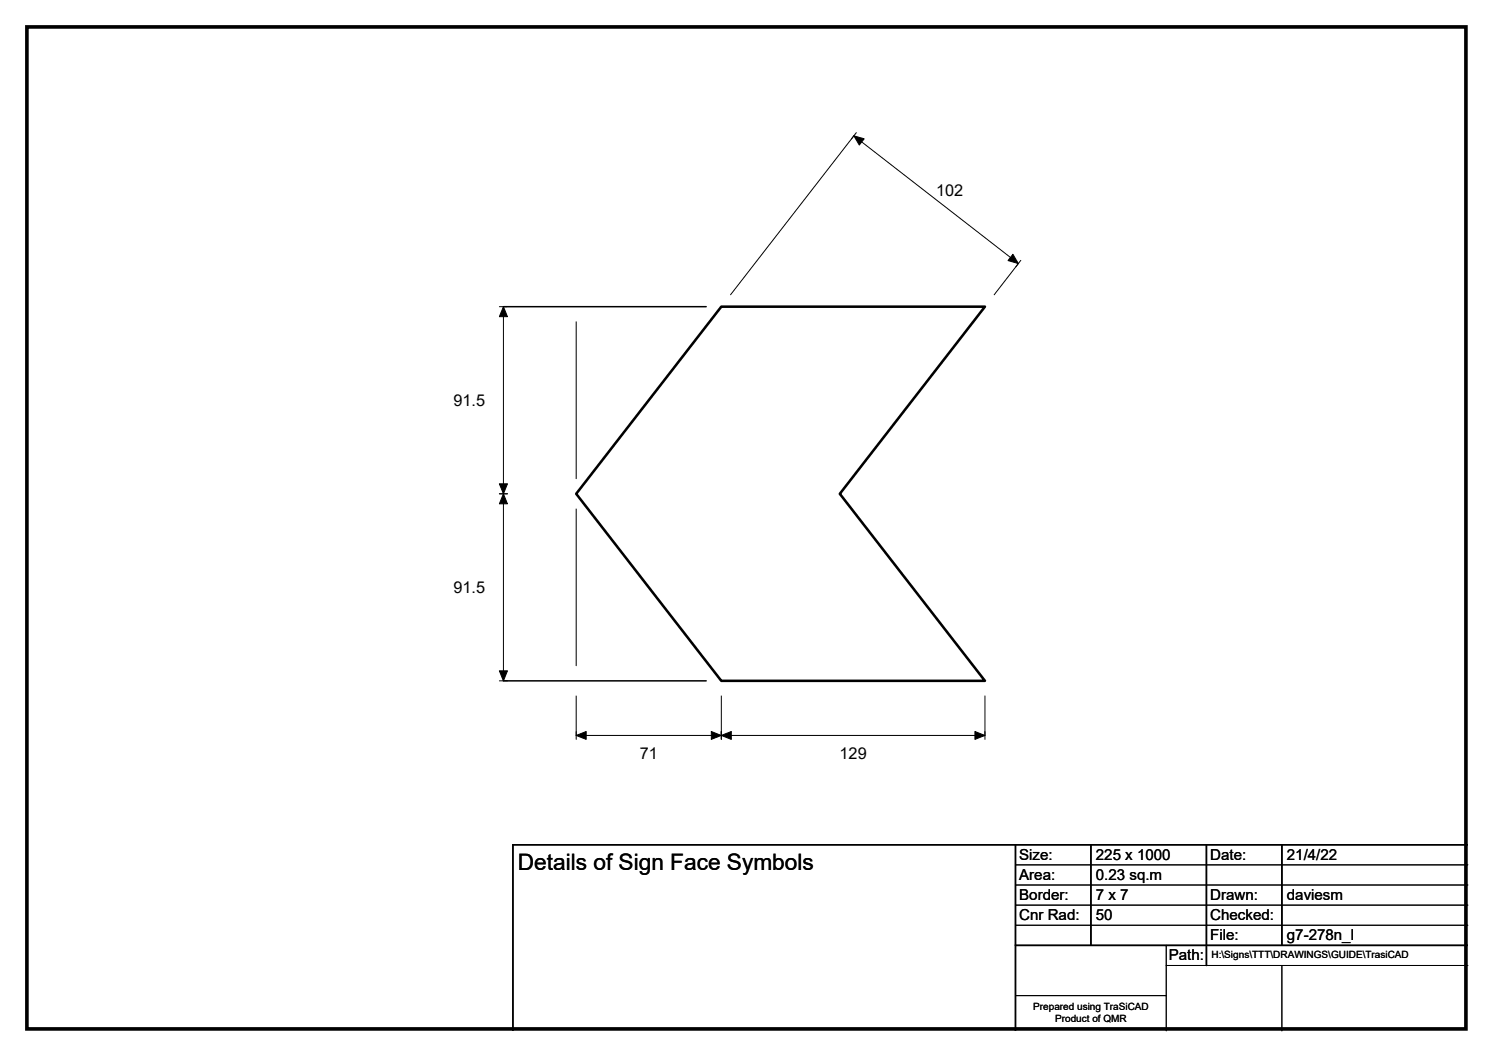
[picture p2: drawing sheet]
<svg xmlns="http://www.w3.org/2000/svg" width="297mm" height="210mm" viewBox="0 0 297 210" stroke-linecap="round" stroke-linejoin="round" font-family="sans-serif">
<path d="M100.2 61h40.3M100.2 135.4h40.3M202 168v37M217 168v20M240 168v24M255 168v20M292 168h-190v37M202 188h90" fill="none" stroke="#000" stroke-width=".3"/>
<g fill="none" stroke="#000" stroke-width=".2">
<path d="M170.4 26.4l-1 1.2M145.3 58.6l24.6-31.6 32.7 25.4-4.8 6.2M203.1 51.8l-1 1.2M99.4 61h1.6M100.2 61v74.4M114.6 64v31.2M99.4 98.2h1.6M114.6 101.2v31.2M99.4 135.4h1.6M114.6 138.4v8.6M143.5 138.4v8.6M196 138.4v8.6"/>
<path d="M196 146.2h-81.4M202 172h90M202 176h90M202 180h90M202 184h90M202 198h30M232 192h60M232 188v17M255 192v13"/>
</g>
<path d="M169.9 27l2 .6-.9 1.3zM201.5 50.6l1.1 1.8-2-.6zM100.2 61l.8 2h-1.6zM99.4 96.2h1.6l-.8 2zM100.2 98.2l.8 2h-1.6zM99.4 133.4h1.6l-.8 2zM114.6 146.2l2-.7v1.5zM143.5 146.2l2-.7v1.5zM141.5 145.5l2 .7-2 .8zM194 145.5l2 .7-2 .8z" fill="#000" stroke="#000" stroke-width=".2"/>
<path d="M143.5 61h52.5l-28.9 37.2 28.9 37.2h-52.5l-28.9-37.2z" fill="none" stroke="#000" stroke-width=".51"/>
<path d="M5.4 5.4h286.3v199.2h-286.3z" fill="none" stroke="#000" stroke-width=".72"/>
<text font-size="4.5" x="103" y="173">Details of Sign Face Symbols</text>
<g font-size="3.2">
<text x="186.2" y="39">102</text>
<text x="90.2" y="80.7">91.5</text>
<text x="90.2" y="117.9">91.5</text>
<text x="127.3" y="150.9">71</text>
<text x="167" y="150.9">129</text>
</g>
<g font-size="3">
<text x="202.8" y="170.9">Size:</text>
<text x="218" y="170.9">225 x 1000</text>
<text x="240.8" y="170.9">Date:</text>
<text x="256" y="170.9">21/4/22</text>
<text x="202.8" y="174.9">Area:</text>
<text x="202.8" y="178.9">Border:</text>
<text x="218" y="174.9">0.23 sq.m</text>
<text x="218" y="178.9">7 x 7</text>
<text x="240.8" y="178.9">Drawn:</text>
<text x="256" y="178.9">daviesm</text>
<text x="202.8" y="182.9">Cnr Rad:</text>
<text x="218" y="182.9">50</text>
<text x="240.8" y="182.9">Checked:</text>
<text x="232.5" y="190.9">Path:</text>
<text x="240.8" y="186.9">File:</text>
<text x="256" y="186.9">g7-278n_l</text>
</g>
<g font-size="2">
<text x="241" y="190.5">H:\Signs\TTT\DRAWINGS\GUIDE\TrasiCAD</text>
<text x="205.6" y="200.8">Prepared using TraSiCAD</text>
<text x="209.9" y="203.2">Product of QMR</text>
</g>
</svg>
